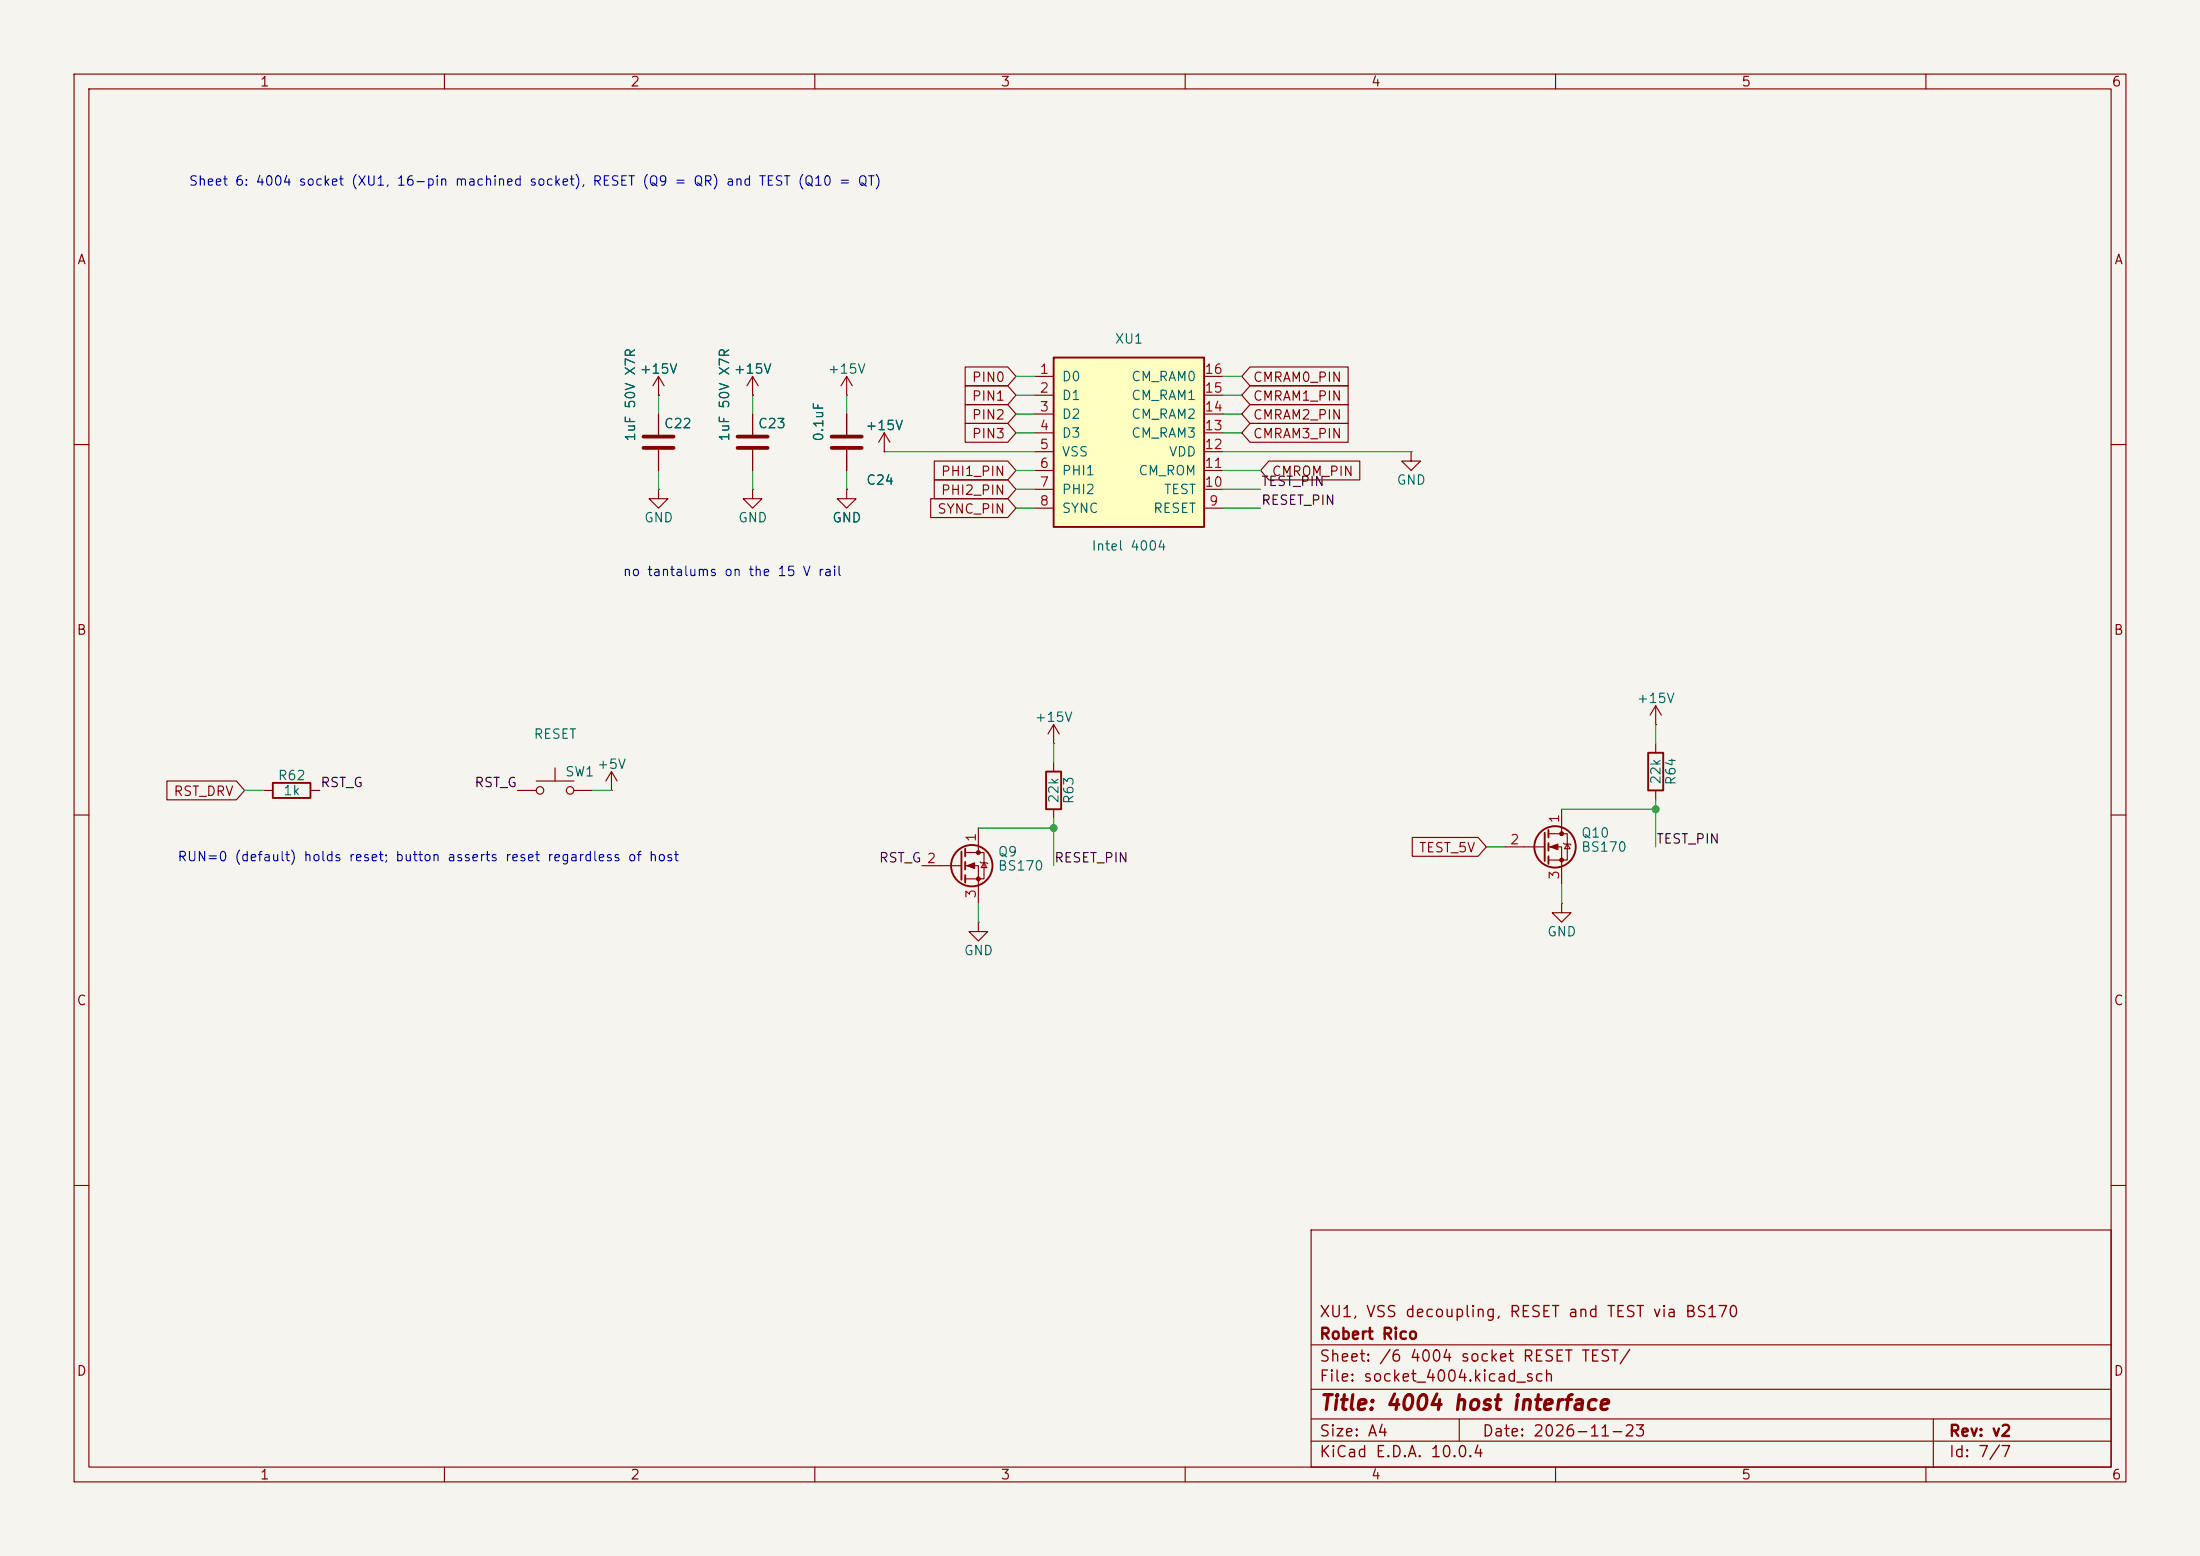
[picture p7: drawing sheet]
(kicad_sch
 (version 20260306)
 (generator "eeschema")
 (generator_version "10.0")
 (paper "A4")
 (title_block
  (title "4004 host interface")
  (date "2026-11-23")
  (rev "v2")
  (company "Robert Rico")
  (comment 1 "XU1, VSS decoupling, RESET and TEST via BS170"))
 (lib_symbols
  (symbol "4004_host:Intel_4004"
   (pin_names
    (offset 1.016)) (exclude_from_sim no) (in_bom yes) (on_board yes)
   (in_pos_files yes)
   (duplicate_pin_numbers_are_jumpers no)
   (property "Reference" "XU" (at 0 13.97 0) (show_name no) (do_not_autoplace no) (effects (font (size 1.27 1.27))))
   (property "Value" "Intel 4004" (at 0 -13.97 0) (show_name no) (do_not_autoplace no) (effects (font (size 1.27 1.27))))
   (property "Footprint" "" (at 0 0 0) (show_name no) (do_not_autoplace no) (hide yes) (effects (font (size 1.27 1.27))))
   (property "Datasheet" "https://www.intel.com/content/dam/www/public/us/en/documents/datasheets/4004-datasheet.pdf" (at 0 0 0) (show_name no) (do_not_autoplace no) (hide yes) (effects (font (size 1.27 1.27))))
   (property "Description" "" (at 0 0 0) (show_name no) (do_not_autoplace no) (hide yes) (effects (font (size 1.27 1.27))))
   (symbol "Intel_4004_0_1"
    (rectangle (start -10.16 -11.43) (end 10.16 11.43) (stroke (width 0.254) (type default)) (fill (type background)))
    (pin bidirectional line (at -12.7 8.89 0) (length 2.54) (name "D0" (effects (font (size 1.27 1.27)))) (number "1" (effects (font (size 1.27 1.27)))))
    (pin bidirectional line (at -12.7 6.35 0) (length 2.54) (name "D1" (effects (font (size 1.27 1.27)))) (number "2" (effects (font (size 1.27 1.27)))))
    (pin bidirectional line (at -12.7 3.81 0) (length 2.54) (name "D2" (effects (font (size 1.27 1.27)))) (number "3" (effects (font (size 1.27 1.27)))))
    (pin bidirectional line (at -12.7 1.27 0) (length 2.54) (name "D3" (effects (font (size 1.27 1.27)))) (number "4" (effects (font (size 1.27 1.27)))))
    (pin power_in line (at -12.7 -1.27 0) (length 2.54) (name "VSS" (effects (font (size 1.27 1.27)))) (number "5" (effects (font (size 1.27 1.27)))))
    (pin input line (at -12.7 -3.81 0) (length 2.54) (name "PHI1" (effects (font (size 1.27 1.27)))) (number "6" (effects (font (size 1.27 1.27)))))
    (pin input line (at -12.7 -6.35 0) (length 2.54) (name "PHI2" (effects (font (size 1.27 1.27)))) (number "7" (effects (font (size 1.27 1.27)))))
    (pin output line (at -12.7 -8.89 0) (length 2.54) (name "SYNC" (effects (font (size 1.27 1.27)))) (number "8" (effects (font (size 1.27 1.27)))))
    (pin input line (at 12.7 -8.89 180) (length 2.54) (name "RESET" (effects (font (size 1.27 1.27)))) (number "9" (effects (font (size 1.27 1.27)))))
    (pin input line (at 12.7 -6.35 180) (length 2.54) (name "TEST" (effects (font (size 1.27 1.27)))) (number "10" (effects (font (size 1.27 1.27)))))
    (pin output line (at 12.7 -3.81 180) (length 2.54) (name "CM_ROM" (effects (font (size 1.27 1.27)))) (number "11" (effects (font (size 1.27 1.27)))))
    (pin power_in line (at 12.7 -1.27 180) (length 2.54) (name "VDD" (effects (font (size 1.27 1.27)))) (number "12" (effects (font (size 1.27 1.27)))))
    (pin output line (at 12.7 1.27 180) (length 2.54) (name "CM_RAM3" (effects (font (size 1.27 1.27)))) (number "13" (effects (font (size 1.27 1.27)))))
    (pin output line (at 12.7 3.81 180) (length 2.54) (name "CM_RAM2" (effects (font (size 1.27 1.27)))) (number "14" (effects (font (size 1.27 1.27)))))
    (pin output line (at 12.7 6.35 180) (length 2.54) (name "CM_RAM1" (effects (font (size 1.27 1.27)))) (number "15" (effects (font (size 1.27 1.27)))))
    (pin output line (at 12.7 8.89 180) (length 2.54) (name "CM_RAM0" (effects (font (size 1.27 1.27)))) (number "16" (effects (font (size 1.27 1.27))))))
   (embedded_fonts no))
  (symbol "Device:C"
   (pin_numbers (hide yes))
   (pin_names
    (offset 0.254)) (exclude_from_sim no) (in_bom yes) (on_board yes)
   (in_pos_files yes)
   (duplicate_pin_numbers_are_jumpers no)
   (property "Reference" "C" (at 0.635 2.54 0) (show_name no) (do_not_autoplace no) (effects (font (size 1.27 1.27)) (justify left)))
   (property "Value" "C" (at 0.635 -2.54 0) (show_name no) (do_not_autoplace no) (effects (font (size 1.27 1.27)) (justify left)))
   (property "Footprint" "" (at 0.9652 -3.81 0) (show_name no) (do_not_autoplace no) (hide yes) (effects (font (size 1.27 1.27))))
   (property "Datasheet" "" (at 0 0 0) (show_name no) (do_not_autoplace no) (hide yes) (effects (font (size 1.27 1.27))))
   (property "Description" "Unpolarized capacitor" (at 0 0 0) (show_name no) (do_not_autoplace no) (hide yes) (effects (font (size 1.27 1.27))))
   (symbol "C_0_1"
    (polyline (pts (xy -2.032 0.762) (xy 2.032 0.762)) (stroke (width 0.508) (type default)) (fill (type none)))
    (polyline (pts (xy -2.032 -0.762) (xy 2.032 -0.762)) (stroke (width 0.508) (type default)) (fill (type none))))
   (symbol "C_1_1"
    (pin passive line (at 0 3.81 270) (length 2.794) (name "" (effects (font (size 1.27 1.27)))) (number "1" (effects (font (size 1.27 1.27)))))
    (pin passive line (at 0 -3.81 90) (length 2.794) (name "" (effects (font (size 1.27 1.27)))) (number "2" (effects (font (size 1.27 1.27))))))
   (embedded_fonts no))
  (symbol "Device:R"
   (pin_numbers (hide yes))
   (pin_names
    (offset 0)) (exclude_from_sim no) (in_bom yes) (on_board yes)
   (in_pos_files yes)
   (duplicate_pin_numbers_are_jumpers no)
   (property "Reference" "R" (at 2.032 0 90) (show_name no) (do_not_autoplace no) (effects (font (size 1.27 1.27))))
   (property "Value" "R" (at 0 0 90) (show_name no) (do_not_autoplace no) (effects (font (size 1.27 1.27))))
   (property "Footprint" "" (at -1.778 0 90) (show_name no) (do_not_autoplace no) (hide yes) (effects (font (size 1.27 1.27))))
   (property "Datasheet" "" (at 0 0 0) (show_name no) (do_not_autoplace no) (hide yes) (effects (font (size 1.27 1.27))))
   (property "Description" "Resistor" (at 0 0 0) (show_name no) (do_not_autoplace no) (hide yes) (effects (font (size 1.27 1.27))))
   (symbol "R_0_1"
    (rectangle (start -1.016 -2.54) (end 1.016 2.54) (stroke (width 0.254) (type default)) (fill (type none))))
   (symbol "R_1_1"
    (pin passive line (at 0 3.81 270) (length 1.27) (name "" (effects (font (size 1.27 1.27)))) (number "1" (effects (font (size 1.27 1.27)))))
    (pin passive line (at 0 -3.81 90) (length 1.27) (name "" (effects (font (size 1.27 1.27)))) (number "2" (effects (font (size 1.27 1.27))))))
   (embedded_fonts no))
  (symbol "Switch:SW_Push"
   (pin_numbers (hide yes))
   (pin_names
    (offset 1.016) (hide yes)) (exclude_from_sim no) (in_bom yes) (on_board yes)
   (in_pos_files yes)
   (duplicate_pin_numbers_are_jumpers no)
   (property "Reference" "SW" (at 1.27 2.54 0) (show_name no) (do_not_autoplace no) (effects (font (size 1.27 1.27)) (justify left)))
   (property "Value" "SW_Push" (at 0 -1.524 0) (show_name no) (do_not_autoplace no) (effects (font (size 1.27 1.27))))
   (property "Footprint" "" (at 0 5.08 0) (show_name no) (do_not_autoplace no) (hide yes) (effects (font (size 1.27 1.27))))
   (property "Datasheet" "" (at 0 5.08 0) (show_name no) (do_not_autoplace no) (hide yes) (effects (font (size 1.27 1.27))))
   (property "Description" "Push button switch, generic, two pins" (at 0 0 0) (show_name no) (do_not_autoplace no) (hide yes) (effects (font (size 1.27 1.27))))
   (symbol "SW_Push_0_1"
    (circle (center -2.032 0) (radius 0.508) (stroke (width 0) (type default)) (fill (type none)))
    (polyline (pts (xy 0 1.27) (xy 0 3.048)) (stroke (width 0) (type default)) (fill (type none)))
    (circle (center 2.032 0) (radius 0.508) (stroke (width 0) (type default)) (fill (type none)))
    (polyline (pts (xy 2.54 1.27) (xy -2.54 1.27)) (stroke (width 0) (type default)) (fill (type none)))
    (pin passive line (at -5.08 0 0) (length 2.54) (name "1" (effects (font (size 1.27 1.27)))) (number "1" (effects (font (size 1.27 1.27)))))
    (pin passive line (at 5.08 0 180) (length 2.54) (name "2" (effects (font (size 1.27 1.27)))) (number "2" (effects (font (size 1.27 1.27))))))
   (embedded_fonts no))
  (symbol "Transistor_FET:BS170"
   (pin_names (hide yes)) (exclude_from_sim no) (in_bom yes) (on_board yes)
   (in_pos_files yes)
   (duplicate_pin_numbers_are_jumpers no)
   (property "Reference" "Q" (at 5.08 1.905 0) (show_name no) (do_not_autoplace no) (effects (font (size 1.27 1.27)) (justify left)))
   (property "Value" "BS170" (at 5.08 0 0) (show_name no) (do_not_autoplace no) (effects (font (size 1.27 1.27)) (justify left)))
   (property "Footprint" "Package_TO_SOT_THT:TO-92_Inline" (at 5.08 -1.905 0) (show_name no) (do_not_autoplace no) (hide yes) (effects (font (size 1.27 1.27)
    (italic yes)) (justify left)))
   (property "Datasheet" "https://www.onsemi.com/pub/Collateral/BS170-D.PDF" (at 5.08 -3.81 0) (show_name no) (do_not_autoplace no) (hide yes) (effects (font (size 1.27 1.27)) (justify left)))
   (property "Description" "0.5A Id, 60V Vds, N-Channel MOSFET, TO-92" (at 0 0 0) (show_name no) (do_not_autoplace no) (hide yes) (effects (font (size 1.27 1.27))))
   (symbol "BS170_0_1"
    (polyline (pts (xy 0.254 1.905) (xy 0.254 -1.905)) (stroke (width 0.254) (type default)) (fill (type none)))
    (polyline (pts (xy 0.254 0) (xy -2.54 0)) (stroke (width 0) (type default)) (fill (type none)))
    (polyline (pts (xy 0.762 2.286) (xy 0.762 1.27)) (stroke (width 0.254) (type default)) (fill (type none)))
    (polyline (pts (xy 0.762 0.508) (xy 0.762 -0.508)) (stroke (width 0.254) (type default)) (fill (type none)))
    (polyline (pts (xy 0.762 -1.27) (xy 0.762 -2.286)) (stroke (width 0.254) (type default)) (fill (type none)))
    (polyline (pts (xy 0.762 -1.778) (xy 3.302 -1.778) (xy 3.302 1.778) (xy 0.762 1.778)) (stroke (width 0) (type default)) (fill (type none)))
    (polyline (pts (xy 1.016 0) (xy 2.032 0.381) (xy 2.032 -0.381) (xy 1.016 0)) (stroke (width 0) (type default)) (fill (type outline)))
    (circle (center 1.651 0) (radius 2.794) (stroke (width 0.254) (type default)) (fill (type none)))
    (polyline (pts (xy 2.54 2.54) (xy 2.54 1.778)) (stroke (width 0) (type default)) (fill (type none)))
    (circle (center 2.54 1.778) (radius 0.254) (stroke (width 0) (type default)) (fill (type outline)))
    (circle (center 2.54 -1.778) (radius 0.254) (stroke (width 0) (type default)) (fill (type outline)))
    (polyline (pts (xy 2.54 -2.54) (xy 2.54 0) (xy 0.762 0)) (stroke (width 0) (type default)) (fill (type none)))
    (polyline (pts (xy 2.794 0.508) (xy 2.921 0.381) (xy 3.683 0.381) (xy 3.81 0.254)) (stroke (width 0) (type default)) (fill (type none)))
    (polyline (pts (xy 3.302 0.381) (xy 2.921 -0.254) (xy 3.683 -0.254) (xy 3.302 0.381)) (stroke (width 0) (type default)) (fill (type none))))
   (symbol "BS170_1_1"
    (pin passive line (at 2.54 5.08 270) (length 2.54) (name "D" (effects (font (size 1.27 1.27)))) (number "1" (effects (font (size 1.27 1.27)))))
    (pin input line (at -5.08 0 0) (length 2.54) (name "G" (effects (font (size 1.27 1.27)))) (number "2" (effects (font (size 1.27 1.27)))))
    (pin passive line (at 2.54 -5.08 90) (length 2.54) (name "S" (effects (font (size 1.27 1.27)))) (number "3" (effects (font (size 1.27 1.27))))))
   (embedded_fonts no))
  (symbol "power:+15V"
   (power global)
   (pin_numbers (hide yes))
   (pin_names
    (offset 0) (hide yes)) (exclude_from_sim no) (in_bom yes) (on_board yes)
   (in_pos_files yes)
   (duplicate_pin_numbers_are_jumpers no)
   (property "Reference" "#PWR" (at 0 -3.81 0) (show_name no) (do_not_autoplace no) (hide yes) (effects (font (size 1.27 1.27))))
   (property "Value" "+15V" (at 0 3.556 0) (show_name no) (do_not_autoplace no) (effects (font (size 1.27 1.27))))
   (property "Footprint" "" (at 0 0 0) (show_name no) (do_not_autoplace no) (hide yes) (effects (font (size 1.27 1.27))))
   (property "Datasheet" "" (at 0 0 0) (show_name no) (do_not_autoplace no) (hide yes) (effects (font (size 1.27 1.27))))
   (property "Description" "Power symbol creates a global label with name \"+15V\"" (at 0 0 0) (show_name no) (do_not_autoplace no) (hide yes) (effects (font (size 1.27 1.27))))
   (symbol "+15V_0_1"
    (polyline (pts (xy -0.762 1.27) (xy 0 2.54)) (stroke (width 0) (type default)) (fill (type none)))
    (polyline (pts (xy 0 2.54) (xy 0.762 1.27)) (stroke (width 0) (type default)) (fill (type none)))
    (polyline (pts (xy 0 0) (xy 0 2.54)) (stroke (width 0) (type default)) (fill (type none))))
   (symbol "+15V_1_1"
    (pin power_in line (at 0 0 90) (length 0) (name "" (effects (font (size 1.27 1.27)))) (number "1" (effects (font (size 1.27 1.27))))))
   (embedded_fonts no))
  (symbol "power:+5V"
   (power global)
   (pin_numbers (hide yes))
   (pin_names
    (offset 0) (hide yes)) (exclude_from_sim no) (in_bom yes) (on_board yes)
   (in_pos_files yes)
   (duplicate_pin_numbers_are_jumpers no)
   (property "Reference" "#PWR" (at 0 -3.81 0) (show_name no) (do_not_autoplace no) (hide yes) (effects (font (size 1.27 1.27))))
   (property "Value" "+5V" (at 0 3.556 0) (show_name no) (do_not_autoplace no) (effects (font (size 1.27 1.27))))
   (property "Footprint" "" (at 0 0 0) (show_name no) (do_not_autoplace no) (hide yes) (effects (font (size 1.27 1.27))))
   (property "Datasheet" "" (at 0 0 0) (show_name no) (do_not_autoplace no) (hide yes) (effects (font (size 1.27 1.27))))
   (property "Description" "Power symbol creates a global label with name \"+5V\"" (at 0 0 0) (show_name no) (do_not_autoplace no) (hide yes) (effects (font (size 1.27 1.27))))
   (symbol "+5V_0_1"
    (polyline (pts (xy -0.762 1.27) (xy 0 2.54)) (stroke (width 0) (type default)) (fill (type none)))
    (polyline (pts (xy 0 2.54) (xy 0.762 1.27)) (stroke (width 0) (type default)) (fill (type none)))
    (polyline (pts (xy 0 0) (xy 0 2.54)) (stroke (width 0) (type default)) (fill (type none))))
   (symbol "+5V_1_1"
    (pin power_in line (at 0 0 90) (length 0) (name "" (effects (font (size 1.27 1.27)))) (number "1" (effects (font (size 1.27 1.27))))))
   (embedded_fonts no))
  (symbol "power:GND"
   (power global)
   (pin_numbers (hide yes))
   (pin_names
    (offset 0) (hide yes)) (exclude_from_sim no) (in_bom yes) (on_board yes)
   (in_pos_files yes)
   (duplicate_pin_numbers_are_jumpers no)
   (property "Reference" "#PWR" (at 0 -6.35 0) (show_name no) (do_not_autoplace no) (hide yes) (effects (font (size 1.27 1.27))))
   (property "Value" "GND" (at 0 -3.81 0) (show_name no) (do_not_autoplace no) (effects (font (size 1.27 1.27))))
   (property "Footprint" "" (at 0 0 0) (show_name no) (do_not_autoplace no) (hide yes) (effects (font (size 1.27 1.27))))
   (property "Datasheet" "" (at 0 0 0) (show_name no) (do_not_autoplace no) (hide yes) (effects (font (size 1.27 1.27))))
   (property "Description" "Power symbol creates a global label with name \"GND\" , ground" (at 0 0 0) (show_name no) (do_not_autoplace no) (hide yes) (effects (font (size 1.27 1.27))))
   (symbol "GND_0_1"
    (polyline (pts (xy 0 0) (xy 0 -1.27) (xy 1.27 -1.27) (xy 0 -2.54) (xy -1.27 -1.27) (xy 0 -1.27)) (stroke (width 0) (type default)) (fill (type none))))
   (symbol "GND_1_1"
    (pin power_in line (at 0 0 270) (length 0) (name "" (effects (font (size 1.27 1.27)))) (number "1" (effects (font (size 1.27 1.27))))))
   (embedded_fonts no)))
 (text "no tantalums on the 15 V rail"
  (exclude_from_sim no)
  (at 84 78.09 0)
  (effects (font (size 1.27 1.27)) (justify left bottom)))
 (text "RUN=0 (default) holds reset; button asserts reset regardless of host"
  (exclude_from_sim no)
  (at 23.876 116.586 0)
  (effects (font (size 1.27 1.27)) (justify left bottom)))
 (text "Sheet 6: 4004 socket (XU1, 16-pin machined socket), RESET (Q9 = QR) and TEST (Q10 = QT)"
  (exclude_from_sim no)
  (at 25.4 25.4 0)
  (effects (font (size 1.27 1.27)) (justify left bottom)))
 (junction
  (at 142.24 111.76)
  (diameter 0)
  (color 0 0 0 0))
 (junction
  (at 223.52 109.22)
  (diameter 0)
  (color 0 0 0 0))
 (wire
  (pts (xy 223.52 107.95) (xy 223.52 114.3))
  (stroke (width 0) (type default)))
 (wire
  (pts (xy 139.7 63.5) (xy 137.16 63.5))
  (stroke (width 0) (type default)))
 (wire
  (pts (xy 223.52 100.33) (xy 223.52 97.79))
  (stroke (width 0) (type default)))
 (wire
  (pts (xy 223.52 109.22) (xy 210.82 109.22))
  (stroke (width 0) (type default)))
 (wire
  (pts (xy 210.82 119.38) (xy 210.82 121.92))
  (stroke (width 0) (type default)))
 (wire
  (pts (xy 114.3 55.88) (xy 114.3 53.34))
  (stroke (width 0) (type default)))
 (wire
  (pts (xy 142.24 110.49) (xy 142.24 116.84))
  (stroke (width 0) (type default)))
 (wire
  (pts (xy 139.7 66.04) (xy 137.16 66.04))
  (stroke (width 0) (type default)))
 (wire
  (pts (xy 165.1 58.42) (xy 167.64 58.42))
  (stroke (width 0) (type default)))
 (wire
  (pts (xy 165.1 68.58) (xy 170.18 68.58))
  (stroke (width 0) (type default)))
 (wire
  (pts (xy 139.7 55.88) (xy 137.16 55.88))
  (stroke (width 0) (type default)))
 (wire
  (pts (xy 203.2 114.3) (xy 200.66 114.3))
  (stroke (width 0) (type default)))
 (wire
  (pts (xy 139.7 53.34) (xy 137.16 53.34))
  (stroke (width 0) (type default)))
 (wire
  (pts (xy 165.1 53.34) (xy 167.64 53.34))
  (stroke (width 0) (type default)))
 (wire
  (pts (xy 101.6 63.5) (xy 101.6 66.04))
  (stroke (width 0) (type default)))
 (wire
  (pts (xy 139.7 50.8) (xy 137.16 50.8))
  (stroke (width 0) (type default)))
 (wire
  (pts (xy 165.1 55.88) (xy 167.64 55.88))
  (stroke (width 0) (type default)))
 (wire
  (pts (xy 139.7 68.58) (xy 137.16 68.58))
  (stroke (width 0) (type default)))
 (wire
  (pts (xy 165.1 63.5) (xy 170.18 63.5))
  (stroke (width 0) (type default)))
 (wire
  (pts (xy 142.24 111.76) (xy 132.08 111.76))
  (stroke (width 0) (type default)))
 (wire
  (pts (xy 139.7 60.96) (xy 119.38 60.96))
  (stroke (width 0) (type default)))
 (wire
  (pts (xy 139.7 58.42) (xy 137.16 58.42))
  (stroke (width 0) (type default)))
 (wire
  (pts (xy 88.9 55.88) (xy 88.9 53.34))
  (stroke (width 0) (type default)))
 (wire
  (pts (xy 114.3 63.5) (xy 114.3 66.04))
  (stroke (width 0) (type default)))
 (wire
  (pts (xy 132.08 121.92) (xy 132.08 124.46))
  (stroke (width 0) (type default)))
 (wire
  (pts (xy 165.1 60.96) (xy 190.5 60.96))
  (stroke (width 0) (type default)))
 (wire
  (pts (xy 101.6 55.88) (xy 101.6 53.34))
  (stroke (width 0) (type default)))
 (wire
  (pts (xy 165.1 66.04) (xy 170.18 66.04))
  (stroke (width 0) (type default)))
 (wire
  (pts (xy 35.56 106.68) (xy 33.02 106.68))
  (stroke (width 0) (type default)))
 (wire
  (pts (xy 80.01 106.68) (xy 82.55 106.68))
  (stroke (width 0) (type default)))
 (wire
  (pts (xy 165.1 50.8) (xy 167.64 50.8))
  (stroke (width 0) (type default)))
 (wire
  (pts (xy 88.9 63.5) (xy 88.9 66.04))
  (stroke (width 0) (type default)))
 (wire
  (pts (xy 142.24 102.87) (xy 142.24 100.33))
  (stroke (width 0) (type default)))
 (label "RST_G"
  (at 69.85 106.68 180)
  (effects (font (size 1.27 1.27)) (justify right bottom)))
 (label "RESET_PIN"
  (at 170.18 68.58 0)
  (effects (font (size 1.27 1.27)) (justify left bottom)))
 (label "RESET_PIN"
  (at 142.24 116.84 0)
  (effects (font (size 1.27 1.27)) (justify left bottom)))
 (label "RST_G"
  (at 124.46 116.84 180)
  (effects (font (size 1.27 1.27)) (justify right bottom)))
 (label "RST_G"
  (at 43.18 106.68 0)
  (effects (font (size 1.27 1.27)) (justify left bottom)))
 (label "TEST_PIN"
  (at 170.18 66.04 0)
  (effects (font (size 1.27 1.27)) (justify left bottom)))
 (label "TEST_PIN"
  (at 223.52 114.3 0)
  (effects (font (size 1.27 1.27)) (justify left bottom)))
 (global_label "CMRAM1_PIN"
  (shape input)
  (at 167.64 53.34 0)
  (effects (font (size 1.27 1.27)) (justify left))
  (property "Intersheetrefs" "${INTERSHEET_REFS}" (at 167.64 53.34 0) (hide yes) (show_name no) (do_not_autoplace no) (effects (font (size 1.27 1.27)))))
 (global_label "CMRAM0_PIN"
  (shape input)
  (at 167.64 50.8 0)
  (effects (font (size 1.27 1.27)) (justify left))
  (property "Intersheetrefs" "${INTERSHEET_REFS}" (at 167.64 50.8 0) (hide yes) (show_name no) (do_not_autoplace no) (effects (font (size 1.27 1.27)))))
 (global_label "PIN1"
  (shape input)
  (at 137.16 53.34 180)
  (effects (font (size 1.27 1.27)) (justify right))
  (property "Intersheetrefs" "${INTERSHEET_REFS}" (at 137.16 53.34 0) (hide yes) (show_name no) (do_not_autoplace no) (effects (font (size 1.27 1.27)))))
 (global_label "RST_DRV"
  (shape input)
  (at 33.02 106.68 180)
  (effects (font (size 1.27 1.27)) (justify right))
  (property "Intersheetrefs" "${INTERSHEET_REFS}" (at 33.02 106.68 0) (hide yes) (show_name no) (do_not_autoplace no) (effects (font (size 1.27 1.27)))))
 (global_label "PIN0"
  (shape input)
  (at 137.16 50.8 180)
  (effects (font (size 1.27 1.27)) (justify right))
  (property "Intersheetrefs" "${INTERSHEET_REFS}" (at 137.16 50.8 0) (hide yes) (show_name no) (do_not_autoplace no) (effects (font (size 1.27 1.27)))))
 (global_label "PHI1_PIN"
  (shape input)
  (at 137.16 63.5 180)
  (effects (font (size 1.27 1.27)) (justify right))
  (property "Intersheetrefs" "${INTERSHEET_REFS}" (at 137.16 63.5 0) (hide yes) (show_name no) (do_not_autoplace no) (effects (font (size 1.27 1.27)))))
 (global_label "PIN3"
  (shape input)
  (at 137.16 58.42 180)
  (effects (font (size 1.27 1.27)) (justify right))
  (property "Intersheetrefs" "${INTERSHEET_REFS}" (at 137.16 58.42 0) (hide yes) (show_name no) (do_not_autoplace no) (effects (font (size 1.27 1.27)))))
 (global_label "SYNC_PIN"
  (shape input)
  (at 137.16 68.58 180)
  (effects (font (size 1.27 1.27)) (justify right))
  (property "Intersheetrefs" "${INTERSHEET_REFS}" (at 137.16 68.58 0) (hide yes) (show_name no) (do_not_autoplace no) (effects (font (size 1.27 1.27)))))
 (global_label "PHI2_PIN"
  (shape input)
  (at 137.16 66.04 180)
  (effects (font (size 1.27 1.27)) (justify right))
  (property "Intersheetrefs" "${INTERSHEET_REFS}" (at 137.16 66.04 0) (hide yes) (show_name no) (do_not_autoplace no) (effects (font (size 1.27 1.27)))))
 (global_label "CMROM_PIN"
  (shape input)
  (at 170.18 63.5 0)
  (effects (font (size 1.27 1.27)) (justify left))
  (property "Intersheetrefs" "${INTERSHEET_REFS}" (at 170.18 63.5 0) (hide yes) (show_name no) (do_not_autoplace no) (effects (font (size 1.27 1.27)))))
 (global_label "TEST_5V"
  (shape input)
  (at 200.66 114.3 180)
  (effects (font (size 1.27 1.27)) (justify right))
  (property "Intersheetrefs" "${INTERSHEET_REFS}" (at 200.66 114.3 0) (hide yes) (show_name no) (do_not_autoplace no) (effects (font (size 1.27 1.27)))))
 (global_label "PIN2"
  (shape input)
  (at 137.16 55.88 180)
  (effects (font (size 1.27 1.27)) (justify right))
  (property "Intersheetrefs" "${INTERSHEET_REFS}" (at 137.16 55.88 0) (hide yes) (show_name no) (do_not_autoplace no) (effects (font (size 1.27 1.27)))))
 (global_label "CMRAM3_PIN"
  (shape input)
  (at 167.64 58.42 0)
  (effects (font (size 1.27 1.27)) (justify left))
  (property "Intersheetrefs" "${INTERSHEET_REFS}" (at 167.64 58.42 0) (hide yes) (show_name no) (do_not_autoplace no) (effects (font (size 1.27 1.27)))))
 (global_label "CMRAM2_PIN"
  (shape input)
  (at 167.64 55.88 0)
  (effects (font (size 1.27 1.27)) (justify left))
  (property "Intersheetrefs" "${INTERSHEET_REFS}" (at 167.64 55.88 0) (hide yes) (show_name no) (do_not_autoplace no) (effects (font (size 1.27 1.27)))))
 (symbol
  (lib_id "power:+15V")
  (at 101.6 53.34 0)
  (unit 1)
  (body_style 1)
  (exclude_from_sim no)
  (in_bom yes)
  (on_board yes)
  (in_pos_files yes)
  (dnp no)
  (property "Reference" "#PWR0142" (at 101.6 57.15 0) (hide yes) (show_name no) (do_not_autoplace no) (effects (font (size 1.27 1.27))))
  (property "Value" "+15V" (at 101.6 49.784 0) (show_name no) (do_not_autoplace no) (effects (font (size 1.27 1.27))))
  (property "Footprint" "" (at 101.6 53.34 0) (hide yes) (show_name no) (do_not_autoplace no) (effects (font (size 1.27 1.27))))
  (property "Datasheet" "" (at 101.6 53.34 0) (hide yes) (show_name no) (do_not_autoplace no) (effects (font (size 1.27 1.27))))
  (property "Description" "Power symbol creates a global label with name \"+15V\"" (at 101.6 53.34 0) (hide yes) (show_name no) (do_not_autoplace no) (effects (font (size 1.27 1.27))))
  (pin "1"))
 (symbol
  (lib_id "Switch:SW_Push")
  (at 74.93 106.68 0)
  (unit 1)
  (body_style 1)
  (exclude_from_sim no)
  (in_bom yes)
  (on_board yes)
  (in_pos_files yes)
  (dnp no)
  (property "Reference" "SW1" (at 76.2 104.14 0) (show_name no) (do_not_autoplace no) (effects (font (size 1.27 1.27)) (justify left)))
  (property "Value" "RESET" (at 74.93 99.06 0) (show_name no) (do_not_autoplace no) (effects (font (size 1.27 1.27))))
  (property "Footprint" "Button_Switch_THT:SW_PUSH_6mm" (at 74.93 106.68 0) (hide yes) (show_name no) (do_not_autoplace no) (effects (font (size 1.27 1.27))))
  (property "Datasheet" "" (at 74.93 106.68 0) (hide yes) (show_name no) (do_not_autoplace no) (effects (font (size 1.27 1.27))))
  (property "Description" "Push button switch, generic, two pins" (at 74.93 106.68 0) (hide yes) (show_name no) (do_not_autoplace no) (effects (font (size 1.27 1.27))))
  (pin "1")
  (pin "2"))
 (symbol
  (lib_id "4004_host:Intel_4004")
  (at 152.4 59.69 0)
  (unit 1)
  (body_style 1)
  (exclude_from_sim no)
  (in_bom yes)
  (on_board yes)
  (in_pos_files yes)
  (dnp no)
  (property "Reference" "XU1" (at 152.4 45.72 0) (show_name no) (do_not_autoplace no) (effects (font (size 1.27 1.27))))
  (property "Value" "Intel 4004" (at 152.4 73.66 0) (show_name no) (do_not_autoplace no) (effects (font (size 1.27 1.27))))
  (property "Footprint" "Package_DIP:DIP-16_W7.62mm_Socket" (at 152.4 59.69 0) (hide yes) (show_name no) (do_not_autoplace no) (effects (font (size 1.27 1.27))))
  (property "Datasheet" "https://www.intel.com/content/dam/www/public/us/en/documents/datasheets/4004-datasheet.pdf" (at 152.4 59.69 0) (hide yes) (show_name no) (do_not_autoplace no) (effects (font (size 1.27 1.27))))
  (property "Description" "" (at 152.4 59.69 0) (hide yes) (show_name no) (do_not_autoplace no) (effects (font (size 1.27 1.27))))
  (pin "1")
  (pin "2")
  (pin "3")
  (pin "4")
  (pin "5")
  (pin "6")
  (pin "7")
  (pin "8")
  (pin "9")
  (pin "10")
  (pin "11")
  (pin "12")
  (pin "13")
  (pin "14")
  (pin "15")
  (pin "16"))
 (symbol
  (lib_id "power:GND")
  (at 101.6 66.04 0)
  (unit 1)
  (body_style 1)
  (exclude_from_sim no)
  (in_bom yes)
  (on_board yes)
  (in_pos_files yes)
  (dnp no)
  (property "Reference" "#PWR0143" (at 101.6 72.39 0) (hide yes) (show_name no) (do_not_autoplace no) (effects (font (size 1.27 1.27))))
  (property "Value" "GND" (at 101.6 69.85 0) (show_name no) (do_not_autoplace no) (effects (font (size 1.27 1.27))))
  (property "Footprint" "" (at 101.6 66.04 0) (hide yes) (show_name no) (do_not_autoplace no) (effects (font (size 1.27 1.27))))
  (property "Datasheet" "" (at 101.6 66.04 0) (hide yes) (show_name no) (do_not_autoplace no) (effects (font (size 1.27 1.27))))
  (property "Description" "Power symbol creates a global label with name \"GND\" , ground" (at 101.6 66.04 0) (hide yes) (show_name no) (do_not_autoplace no) (effects (font (size 1.27 1.27))))
  (pin "1"))
 (symbol
  (lib_id "power:+15V")
  (at 88.9 53.34 0)
  (unit 1)
  (body_style 1)
  (exclude_from_sim no)
  (in_bom yes)
  (on_board yes)
  (in_pos_files yes)
  (dnp no)
  (property "Reference" "#PWR0140" (at 88.9 57.15 0) (hide yes) (show_name no) (do_not_autoplace no) (effects (font (size 1.27 1.27))))
  (property "Value" "+15V" (at 88.9 49.784 0) (show_name no) (do_not_autoplace no) (effects (font (size 1.27 1.27))))
  (property "Footprint" "" (at 88.9 53.34 0) (hide yes) (show_name no) (do_not_autoplace no) (effects (font (size 1.27 1.27))))
  (property "Datasheet" "" (at 88.9 53.34 0) (hide yes) (show_name no) (do_not_autoplace no) (effects (font (size 1.27 1.27))))
  (property "Description" "Power symbol creates a global label with name \"+15V\"" (at 88.9 53.34 0) (hide yes) (show_name no) (do_not_autoplace no) (effects (font (size 1.27 1.27))))
  (pin "1"))
 (symbol
  (lib_id "Device:C")
  (at 88.9 59.69 0)
  (unit 1)
  (body_style 1)
  (exclude_from_sim no)
  (in_bom yes)
  (on_board yes)
  (in_pos_files yes)
  (dnp no)
  (property "Reference" "C22" (at 89.535 57.15 0) (show_name no) (do_not_autoplace no) (effects (font (size 1.27 1.27)) (justify left)))
  (property "Value" "1uF 50V X7R" (at 85.09 59.69 90) (show_name no) (do_not_autoplace no) (effects (font (size 1.27 1.27)) (justify left)))
  (property "Footprint" "Capacitor_THT:C_Rect_L7.0mm_W3.5mm_P5.00mm" (at 88.9 59.69 0) (hide yes) (show_name no) (do_not_autoplace no) (effects (font (size 1.27 1.27))))
  (property "Datasheet" "" (at 88.9 59.69 0) (hide yes) (show_name no) (do_not_autoplace no) (effects (font (size 1.27 1.27))))
  (property "Description" "Unpolarized capacitor" (at 88.9 59.69 0) (hide yes) (show_name no) (do_not_autoplace no) (effects (font (size 1.27 1.27))))
  (pin "1")
  (pin "2"))
 (symbol
  (lib_id "power:GND")
  (at 190.5 60.96 0)
  (unit 1)
  (body_style 1)
  (exclude_from_sim no)
  (in_bom yes)
  (on_board yes)
  (in_pos_files yes)
  (dnp no)
  (property "Reference" "#PWR0149" (at 190.5 67.31 0) (hide yes) (show_name no) (do_not_autoplace no) (effects (font (size 1.27 1.27))))
  (property "Value" "GND" (at 190.5 64.77 0) (show_name no) (do_not_autoplace no) (effects (font (size 1.27 1.27))))
  (property "Footprint" "" (at 190.5 60.96 0) (hide yes) (show_name no) (do_not_autoplace no) (effects (font (size 1.27 1.27))))
  (property "Datasheet" "" (at 190.5 60.96 0) (hide yes) (show_name no) (do_not_autoplace no) (effects (font (size 1.27 1.27))))
  (property "Description" "Power symbol creates a global label with name \"GND\" , ground" (at 190.5 60.96 0) (hide yes) (show_name no) (do_not_autoplace no) (effects (font (size 1.27 1.27))))
  (pin "1"))
 (symbol
  (lib_id "Device:C")
  (at 114.3 59.69 0)
  (unit 1)
  (body_style 1)
  (exclude_from_sim no)
  (in_bom yes)
  (on_board yes)
  (in_pos_files yes)
  (dnp no)
  (property "Reference" "C24" (at 116.84 64.77 0) (show_name no) (do_not_autoplace no) (effects (font (size 1.27 1.27)) (justify left)))
  (property "Value" "0.1uF" (at 110.49 59.69 90) (show_name no) (do_not_autoplace no) (effects (font (size 1.27 1.27)) (justify left)))
  (property "Footprint" "Capacitor_THT:C_Disc_D5.0mm_W2.5mm_P5.00mm" (at 114.3 59.69 0) (hide yes) (show_name no) (do_not_autoplace no) (effects (font (size 1.27 1.27))))
  (property "Datasheet" "" (at 114.3 59.69 0) (hide yes) (show_name no) (do_not_autoplace no) (effects (font (size 1.27 1.27))))
  (property "Description" "Unpolarized capacitor" (at 114.3 59.69 0) (hide yes) (show_name no) (do_not_autoplace no) (effects (font (size 1.27 1.27))))
  (pin "1")
  (pin "2"))
 (symbol
  (lib_id "power:GND")
  (at 114.3 66.04 0)
  (unit 1)
  (body_style 1)
  (exclude_from_sim no)
  (in_bom yes)
  (on_board yes)
  (in_pos_files yes)
  (dnp no)
  (property "Reference" "#PWR0145" (at 114.3 72.39 0) (hide yes) (show_name no) (do_not_autoplace no) (effects (font (size 1.27 1.27))))
  (property "Value" "GND" (at 114.3 69.85 0) (show_name no) (do_not_autoplace no) (effects (font (size 1.27 1.27))))
  (property "Footprint" "" (at 114.3 66.04 0) (hide yes) (show_name no) (do_not_autoplace no) (effects (font (size 1.27 1.27))))
  (property "Datasheet" "" (at 114.3 66.04 0) (hide yes) (show_name no) (do_not_autoplace no) (effects (font (size 1.27 1.27))))
  (property "Description" "Power symbol creates a global label with name \"GND\" , ground" (at 114.3 66.04 0) (hide yes) (show_name no) (do_not_autoplace no) (effects (font (size 1.27 1.27))))
  (pin "1"))
 (symbol
  (lib_id "Device:R")
  (at 39.37 106.68 90)
  (unit 1)
  (body_style 1)
  (exclude_from_sim no)
  (in_bom yes)
  (on_board yes)
  (in_pos_files yes)
  (dnp no)
  (property "Reference" "R62" (at 39.37 104.648 90) (show_name no) (do_not_autoplace no) (effects (font (size 1.27 1.27))))
  (property "Value" "1k" (at 39.37 106.68 90) (show_name no) (do_not_autoplace no) (effects (font (size 1.27 1.27))))
  (property "Footprint" "Resistor_THT:R_Axial_DIN0207_L6.3mm_D2.5mm_P10.16mm_Horizontal" (at 39.37 106.68 0) (hide yes) (show_name no) (do_not_autoplace no) (effects (font (size 1.27 1.27))))
  (property "Datasheet" "" (at 39.37 106.68 0) (hide yes) (show_name no) (do_not_autoplace no) (effects (font (size 1.27 1.27))))
  (property "Description" "Resistor" (at 39.37 106.68 0) (hide yes) (show_name no) (do_not_autoplace no) (effects (font (size 1.27 1.27))))
  (pin "1")
  (pin "2"))
 (symbol
  (lib_id "power:+15V")
  (at 223.52 97.79 0)
  (unit 1)
  (body_style 1)
  (exclude_from_sim no)
  (in_bom yes)
  (on_board yes)
  (in_pos_files yes)
  (dnp no)
  (property "Reference" "#PWR0151" (at 223.52 101.6 0) (hide yes) (show_name no) (do_not_autoplace no) (effects (font (size 1.27 1.27))))
  (property "Value" "+15V" (at 223.52 94.234 0) (show_name no) (do_not_autoplace no) (effects (font (size 1.27 1.27))))
  (property "Footprint" "" (at 223.52 97.79 0) (hide yes) (show_name no) (do_not_autoplace no) (effects (font (size 1.27 1.27))))
  (property "Datasheet" "" (at 223.52 97.79 0) (hide yes) (show_name no) (do_not_autoplace no) (effects (font (size 1.27 1.27))))
  (property "Description" "Power symbol creates a global label with name \"+15V\"" (at 223.52 97.79 0) (hide yes) (show_name no) (do_not_autoplace no) (effects (font (size 1.27 1.27))))
  (pin "1"))
 (symbol
  (lib_id "power:+15V")
  (at 142.24 100.33 0)
  (unit 1)
  (body_style 1)
  (exclude_from_sim no)
  (in_bom yes)
  (on_board yes)
  (in_pos_files yes)
  (dnp no)
  (property "Reference" "#PWR0148" (at 142.24 104.14 0) (hide yes) (show_name no) (do_not_autoplace no) (effects (font (size 1.27 1.27))))
  (property "Value" "+15V" (at 142.24 96.774 0) (show_name no) (do_not_autoplace no) (effects (font (size 1.27 1.27))))
  (property "Footprint" "" (at 142.24 100.33 0) (hide yes) (show_name no) (do_not_autoplace no) (effects (font (size 1.27 1.27))))
  (property "Datasheet" "" (at 142.24 100.33 0) (hide yes) (show_name no) (do_not_autoplace no) (effects (font (size 1.27 1.27))))
  (property "Description" "Power symbol creates a global label with name \"+15V\"" (at 142.24 100.33 0) (hide yes) (show_name no) (do_not_autoplace no) (effects (font (size 1.27 1.27))))
  (pin "1"))
 (symbol
  (lib_id "power:+15V")
  (at 114.3 53.34 0)
  (unit 1)
  (body_style 1)
  (exclude_from_sim no)
  (in_bom yes)
  (on_board yes)
  (in_pos_files yes)
  (dnp no)
  (property "Reference" "#PWR0144" (at 114.3 57.15 0) (hide yes) (show_name no) (do_not_autoplace no) (effects (font (size 1.27 1.27))))
  (property "Value" "+15V" (at 114.3 49.784 0) (show_name no) (do_not_autoplace no) (effects (font (size 1.27 1.27))))
  (property "Footprint" "" (at 114.3 53.34 0) (hide yes) (show_name no) (do_not_autoplace no) (effects (font (size 1.27 1.27))))
  (property "Datasheet" "" (at 114.3 53.34 0) (hide yes) (show_name no) (do_not_autoplace no) (effects (font (size 1.27 1.27))))
  (property "Description" "Power symbol creates a global label with name \"+15V\"" (at 114.3 53.34 0) (hide yes) (show_name no) (do_not_autoplace no) (effects (font (size 1.27 1.27))))
  (pin "1"))
 (symbol
  (lib_id "power:GND")
  (at 88.9 66.04 0)
  (unit 1)
  (body_style 1)
  (exclude_from_sim no)
  (in_bom yes)
  (on_board yes)
  (in_pos_files yes)
  (dnp no)
  (property "Reference" "#PWR0141" (at 88.9 72.39 0) (hide yes) (show_name no) (do_not_autoplace no) (effects (font (size 1.27 1.27))))
  (property "Value" "GND" (at 88.9 69.85 0) (show_name no) (do_not_autoplace no) (effects (font (size 1.27 1.27))))
  (property "Footprint" "" (at 88.9 66.04 0) (hide yes) (show_name no) (do_not_autoplace no) (effects (font (size 1.27 1.27))))
  (property "Datasheet" "" (at 88.9 66.04 0) (hide yes) (show_name no) (do_not_autoplace no) (effects (font (size 1.27 1.27))))
  (property "Description" "Power symbol creates a global label with name \"GND\" , ground" (at 88.9 66.04 0) (hide yes) (show_name no) (do_not_autoplace no) (effects (font (size 1.27 1.27))))
  (pin "1"))
 (symbol
  (lib_id "Transistor_FET:BS170")
  (at 208.28 114.3 0)
  (unit 1)
  (body_style 1)
  (exclude_from_sim no)
  (in_bom yes)
  (on_board yes)
  (in_pos_files yes)
  (dnp no)
  (property "Reference" "Q10" (at 213.36 112.395 0) (show_name no) (do_not_autoplace no) (effects (font (size 1.27 1.27)) (justify left)))
  (property "Value" "BS170" (at 213.36 114.3 0) (show_name no) (do_not_autoplace no) (effects (font (size 1.27 1.27)) (justify left)))
  (property "Footprint" "Package_TO_SOT_THT:TO-92_Inline" (at 208.28 114.3 0) (hide yes) (show_name no) (do_not_autoplace no) (effects (font (size 1.27 1.27))))
  (property "Datasheet" "https://www.onsemi.com/pub/Collateral/BS170-D.PDF" (at 208.28 114.3 0) (hide yes) (show_name no) (do_not_autoplace no) (effects (font (size 1.27 1.27))))
  (property "Description" "0.5A Id, 60V Vds, N-Channel MOSFET, TO-92" (at 208.28 114.3 0) (hide yes) (show_name no) (do_not_autoplace no) (effects (font (size 1.27 1.27))))
  (pin "1")
  (pin "2")
  (pin "3"))
 (symbol
  (lib_id "power:GND")
  (at 210.82 121.92 0)
  (unit 1)
  (body_style 1)
  (exclude_from_sim no)
  (in_bom yes)
  (on_board yes)
  (in_pos_files yes)
  (dnp no)
  (property "Reference" "#PWR0150" (at 210.82 128.27 0) (hide yes) (show_name no) (do_not_autoplace no) (effects (font (size 1.27 1.27))))
  (property "Value" "GND" (at 210.82 125.73 0) (show_name no) (do_not_autoplace no) (effects (font (size 1.27 1.27))))
  (property "Footprint" "" (at 210.82 121.92 0) (hide yes) (show_name no) (do_not_autoplace no) (effects (font (size 1.27 1.27))))
  (property "Datasheet" "" (at 210.82 121.92 0) (hide yes) (show_name no) (do_not_autoplace no) (effects (font (size 1.27 1.27))))
  (property "Description" "Power symbol creates a global label with name \"GND\" , ground" (at 210.82 121.92 0) (hide yes) (show_name no) (do_not_autoplace no) (effects (font (size 1.27 1.27))))
  (pin "1"))
 (symbol
  (lib_id "Device:C")
  (at 101.6 59.69 0)
  (unit 1)
  (body_style 1)
  (exclude_from_sim no)
  (in_bom yes)
  (on_board yes)
  (in_pos_files yes)
  (dnp no)
  (property "Reference" "C23" (at 102.235 57.15 0) (show_name no) (do_not_autoplace no) (effects (font (size 1.27 1.27)) (justify left)))
  (property "Value" "1uF 50V X7R" (at 97.79 59.69 90) (show_name no) (do_not_autoplace no) (effects (font (size 1.27 1.27)) (justify left)))
  (property "Footprint" "Capacitor_THT:C_Rect_L7.0mm_W3.5mm_P5.00mm" (at 101.6 59.69 0) (hide yes) (show_name no) (do_not_autoplace no) (effects (font (size 1.27 1.27))))
  (property "Datasheet" "" (at 101.6 59.69 0) (hide yes) (show_name no) (do_not_autoplace no) (effects (font (size 1.27 1.27))))
  (property "Description" "Unpolarized capacitor" (at 101.6 59.69 0) (hide yes) (show_name no) (do_not_autoplace no) (effects (font (size 1.27 1.27))))
  (pin "1")
  (pin "2"))
 (symbol
  (lib_id "Device:R")
  (at 142.24 106.68 0)
  (unit 1)
  (body_style 1)
  (exclude_from_sim no)
  (in_bom yes)
  (on_board yes)
  (in_pos_files yes)
  (dnp no)
  (property "Reference" "R63" (at 144.272 106.68 90) (show_name no) (do_not_autoplace no) (effects (font (size 1.27 1.27))))
  (property "Value" "22k" (at 142.24 106.68 90) (show_name no) (do_not_autoplace no) (effects (font (size 1.27 1.27))))
  (property "Footprint" "Resistor_THT:R_Axial_DIN0207_L6.3mm_D2.5mm_P10.16mm_Horizontal" (at 142.24 106.68 0) (hide yes) (show_name no) (do_not_autoplace no) (effects (font (size 1.27 1.27))))
  (property "Datasheet" "" (at 142.24 106.68 0) (hide yes) (show_name no) (do_not_autoplace no) (effects (font (size 1.27 1.27))))
  (property "Description" "Resistor" (at 142.24 106.68 0) (hide yes) (show_name no) (do_not_autoplace no) (effects (font (size 1.27 1.27))))
  (pin "1")
  (pin "2"))
 (symbol
  (lib_id "Device:R")
  (at 223.52 104.14 0)
  (unit 1)
  (body_style 1)
  (exclude_from_sim no)
  (in_bom yes)
  (on_board yes)
  (in_pos_files yes)
  (dnp no)
  (property "Reference" "R64" (at 225.552 104.14 90) (show_name no) (do_not_autoplace no) (effects (font (size 1.27 1.27))))
  (property "Value" "22k" (at 223.52 104.14 90) (show_name no) (do_not_autoplace no) (effects (font (size 1.27 1.27))))
  (property "Footprint" "Resistor_THT:R_Axial_DIN0207_L6.3mm_D2.5mm_P10.16mm_Horizontal" (at 223.52 104.14 0) (hide yes) (show_name no) (do_not_autoplace no) (effects (font (size 1.27 1.27))))
  (property "Datasheet" "" (at 223.52 104.14 0) (hide yes) (show_name no) (do_not_autoplace no) (effects (font (size 1.27 1.27))))
  (property "Description" "Resistor" (at 223.52 104.14 0) (hide yes) (show_name no) (do_not_autoplace no) (effects (font (size 1.27 1.27))))
  (pin "1")
  (pin "2"))
 (symbol
  (lib_id "power:+5V")
  (at 82.55 106.68 0)
  (unit 1)
  (body_style 1)
  (exclude_from_sim no)
  (in_bom yes)
  (on_board yes)
  (in_pos_files yes)
  (dnp no)
  (property "Reference" "#PWR0139" (at 82.55 110.49 0) (hide yes) (show_name no) (do_not_autoplace no) (effects (font (size 1.27 1.27))))
  (property "Value" "+5V" (at 82.55 103.124 0) (show_name no) (do_not_autoplace no) (effects (font (size 1.27 1.27))))
  (property "Footprint" "" (at 82.55 106.68 0) (hide yes) (show_name no) (do_not_autoplace no) (effects (font (size 1.27 1.27))))
  (property "Datasheet" "" (at 82.55 106.68 0) (hide yes) (show_name no) (do_not_autoplace no) (effects (font (size 1.27 1.27))))
  (property "Description" "Power symbol creates a global label with name \"+5V\"" (at 82.55 106.68 0) (hide yes) (show_name no) (do_not_autoplace no) (effects (font (size 1.27 1.27))))
  (pin "1"))
 (symbol
  (lib_id "power:GND")
  (at 132.08 124.46 0)
  (unit 1)
  (body_style 1)
  (exclude_from_sim no)
  (in_bom yes)
  (on_board yes)
  (in_pos_files yes)
  (dnp no)
  (property "Reference" "#PWR0147" (at 132.08 130.81 0) (hide yes) (show_name no) (do_not_autoplace no) (effects (font (size 1.27 1.27))))
  (property "Value" "GND" (at 132.08 128.27 0) (show_name no) (do_not_autoplace no) (effects (font (size 1.27 1.27))))
  (property "Footprint" "" (at 132.08 124.46 0) (hide yes) (show_name no) (do_not_autoplace no) (effects (font (size 1.27 1.27))))
  (property "Datasheet" "" (at 132.08 124.46 0) (hide yes) (show_name no) (do_not_autoplace no) (effects (font (size 1.27 1.27))))
  (property "Description" "Power symbol creates a global label with name \"GND\" , ground" (at 132.08 124.46 0) (hide yes) (show_name no) (do_not_autoplace no) (effects (font (size 1.27 1.27))))
  (pin "1"))
 (symbol
  (lib_id "power:+15V")
  (at 119.38 60.96 0)
  (unit 1)
  (body_style 1)
  (exclude_from_sim no)
  (in_bom yes)
  (on_board yes)
  (in_pos_files yes)
  (dnp no)
  (property "Reference" "#PWR0146" (at 119.38 64.77 0) (hide yes) (show_name no) (do_not_autoplace no) (effects (font (size 1.27 1.27))))
  (property "Value" "+15V" (at 119.38 57.404 0) (show_name no) (do_not_autoplace no) (effects (font (size 1.27 1.27))))
  (property "Footprint" "" (at 119.38 60.96 0) (hide yes) (show_name no) (do_not_autoplace no) (effects (font (size 1.27 1.27))))
  (property "Datasheet" "" (at 119.38 60.96 0) (hide yes) (show_name no) (do_not_autoplace no) (effects (font (size 1.27 1.27))))
  (property "Description" "Power symbol creates a global label with name \"+15V\"" (at 119.38 60.96 0) (hide yes) (show_name no) (do_not_autoplace no) (effects (font (size 1.27 1.27))))
  (pin "1"))
 (symbol
  (lib_id "Transistor_FET:BS170")
  (at 129.54 116.84 0)
  (unit 1)
  (body_style 1)
  (exclude_from_sim no)
  (in_bom yes)
  (on_board yes)
  (in_pos_files yes)
  (dnp no)
  (property "Reference" "Q9" (at 134.62 114.935 0) (show_name no) (do_not_autoplace no) (effects (font (size 1.27 1.27)) (justify left)))
  (property "Value" "BS170" (at 134.62 116.84 0) (show_name no) (do_not_autoplace no) (effects (font (size 1.27 1.27)) (justify left)))
  (property "Footprint" "Package_TO_SOT_THT:TO-92_Inline" (at 129.54 116.84 0) (hide yes) (show_name no) (do_not_autoplace no) (effects (font (size 1.27 1.27))))
  (property "Datasheet" "https://www.onsemi.com/pub/Collateral/BS170-D.PDF" (at 129.54 116.84 0) (hide yes) (show_name no) (do_not_autoplace no) (effects (font (size 1.27 1.27))))
  (property "Description" "0.5A Id, 60V Vds, N-Channel MOSFET, TO-92" (at 129.54 116.84 0) (hide yes) (show_name no) (do_not_autoplace no) (effects (font (size 1.27 1.27))))
  (pin "1")
  (pin "2")
  (pin "3")))
